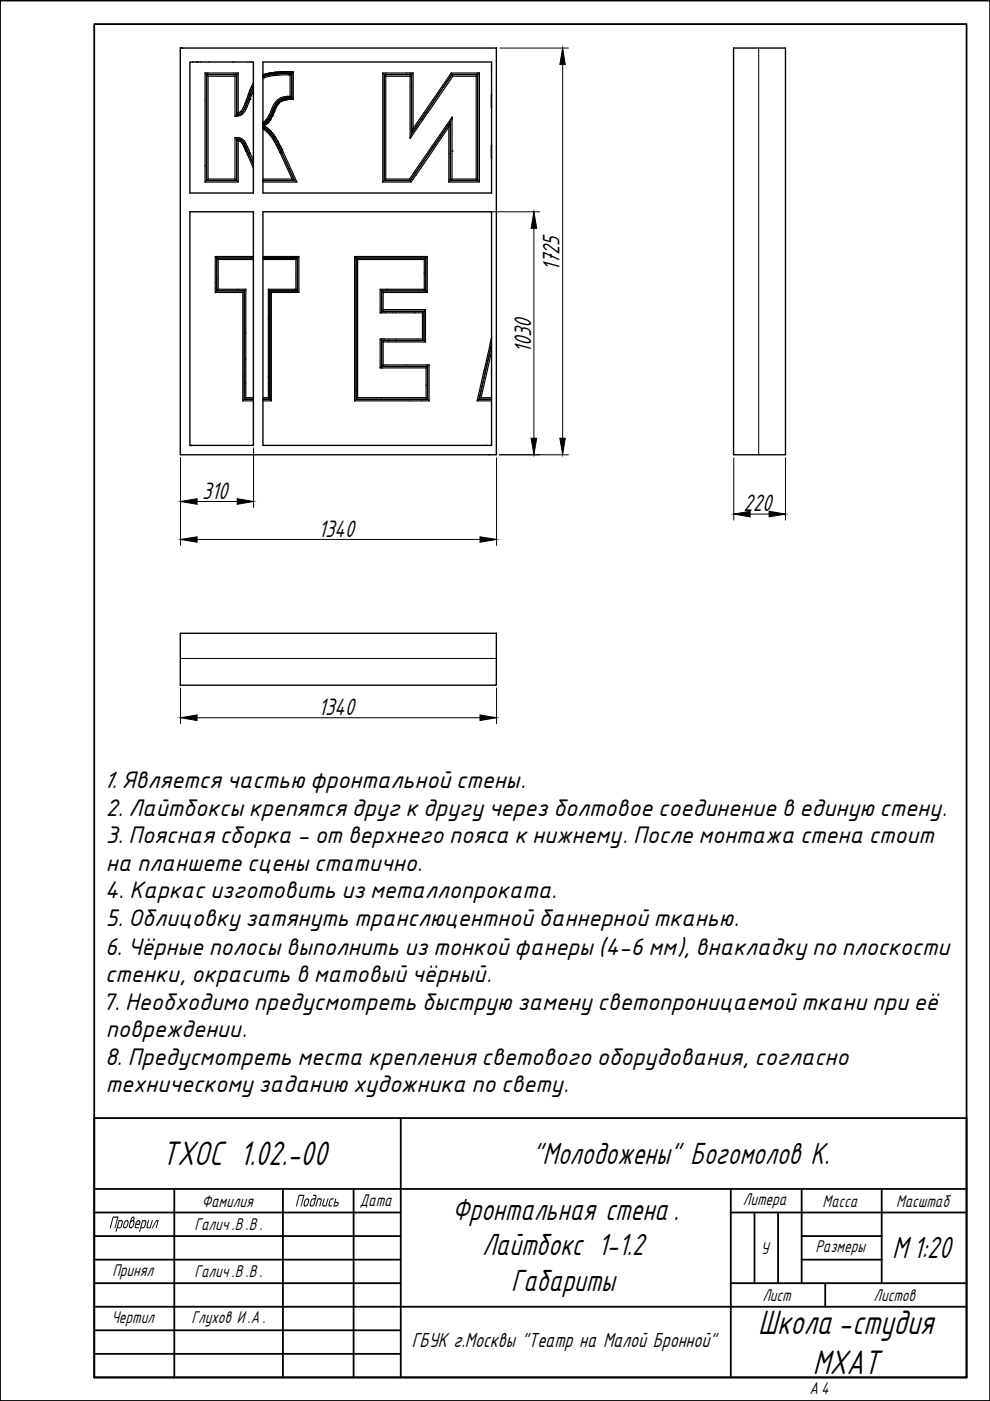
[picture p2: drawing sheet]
<svg xmlns="http://www.w3.org/2000/svg" width="210mm" height="297mm" viewBox="0 0 210 297" stroke-linecap="round" stroke-linejoin="round" font-family="sans-serif">
<!-- layer: 0 -->
<g fill="none" stroke="#000" stroke-width=".25">
<path d="M43.5 15.5l.3 .3M43.5 15.5h.4M43.5 15.5v23.1M43.8 15.8l.3 .4M43.9 15.5h.1M43.9 15.5h6.6M50.2 15.8l-.4 .4M50.5 15.5l-.3 .3M50.5 15.5v8.4l.5-.2 .4-.5 1.2-3.1M53.4 18.3l-.8 1.8M53.4 18.3l.2 .1v.1M53.7 18.4l-.1 .1"/>
<path d="M53.7 17.5l-.3 .8M53.7 19l-.4 1.3M53.7 18.2l-.8 2M53.7 18.3l-1.4 3.7-.7 1.5a1.76 1.76 0 0 1-1.4 .8v-8.5h-6.4v22.5h6.4v-8.8M55.8 15.9h.1M55.8 16.2h.1M55.8 16.2v.1M56.3 16h.1M57.3 15.8h-.1M57.3 15.8l-1.5 .4M58 15.4h.1M58.2 15.4h.1"/>
<path d="M58.3 15.6h.1M58.3 15.6l-1.5 .3-1 .3M58.4 16h.1M61 15.2l-3.3 .2-1.9 .5M61 15.2h.1M61.1 15.2h.4M61.5 15.2h.1M61.5 15.2h.4M61.5 15.9l-3.6 .1-2.1 .6M61.5 15.9l.3-.3v5.1l-.2-.3M61.5 15.9v4.5M61.8 15.6h-2l-2.5 .2"/>
<path d="M61.9 15.5l-3.6 .1M61.9 15.5v5.3l.3 .3M61.9 15.2h.3M61.9 15.2h.1M62.2 15.2v5.9M62.2 15.2l-.3 .3M81.2 15.5h6.4M81.2 15.5v23.1M81.2 15.5l.3 .3h5.7l-.2 .4M81.4 15.8h5.9v12.4l8.5-12.4h5.5v22.5h-5.8v-12.4l-8.5 12.4h-5.6zM81.8 16.2v21.8h5M81.8 16.2l-.3-.4v22.5"/>
<path d="M81.8 16.2h5.2M86.9 15.5h.1M87 16.2v13.2l9-13.2M87.2 15.8v12.6l-.2 1M87.6 15.5v11.7M87.6 15.5l-.3 .3M95.7 15.5h5.9M95.7 15.5l.1 .3M95.7 15.5l-8.1 11.7M95.8 15.8h5.5l-.3 .4M95.8 15.8l.2 .4M95.8 15.8l-8.6 12.6"/>
<path d="M96 16.2h5M101 16.2h.1M101 16.2v21.8M101.1 15.5h.1M101.3 15.8v22.5l-.3-.3M101.6 15.5v23.1h-6.4M101.6 15.5l-.3 .3M43.8 38.3l-.3 .3M44.1 38l-.3 .3M49.8 29.2l.4 .3M49.8 38l.4 .3M49.8 24.7v-8.5h-5.7v21.8h5.7v-8.8h.4"/>
<path d="M50.2 29.5l.8 .1 .5 .4 1.2 2.4M50.2 29.2h.1M50.2 24.4h.1M50.2 24.3v.1M50.2 29.2l.7 .1 .9 .6 1.2 2.6M50.2 24.3h.1M50.2 24.2h.1M50.2 29.5l.3 .4M50.2 38.3l.3 .3M50.2 24.2l-.4 .5M50.5 23.9l-.3 .4v-8.5h-6.4v22.5h6.4v-8.8l.9 .2 .5 .5 2.1 4.6M50.5 29.9v8.7h-7"/>
<path d="M50.5 29.9l.4 .1 .4 .3 .6 1.1M51.7 31h.1M51.8 31.2h.1M51.9 31.4h.1M51.9 31.4v.2M51.9 31.6h.1M51.9 31.6l.3 .4M52.2 32h.1M52.2 32l.3 .8M52.5 32.8h.1M52.5 32.8l1.2 2.8M52.6 32.4l1.1 2.5"/>
<path d="M52.6 20.1l.3 .1M52.7 32.7l-.2 .1M52.9 20.2l-.8 2.2-.7 1.3a1.33 1.33 0 0 1-1.2 .5M53 20.2l.3 .1M53 20.1h.1M53 21h.1M53 32.5l.7 1.5M53 32.5l-.3 .1M53.3 20.3l-1.3 3.2a2.3 2.3 0 0 1-2.2 1.2M55.8 27.3l.9 .7M55.8 26.3h.1M55.8 26.4h.1"/>
<path d="M55.8 27.3h.1M55.8 26h.1M55.8 26v.1M55.8 27l1 .6 1.1 1.2 1.8 3.4M55.8 27h.1M55.8 27l1.5 1.2 1.1 1.5 4 8.6h-6.6M55.8 26.3v.1M55.9 26.3h.1M56.3 26.4h.1M56.3 26.4l-.4 .3 .5 .3M56.4 26.3h.1M56.4 27h.1"/>
<path d="M56.5 27l1.4 1.3 1.5 2.6M56.6 26.1h.1M56.6 28h.1M56.7 26.1h.1M56.7 28l.9 1 .5 .9M56.8 26h.1M56.9 25.9h.1M57 25.7l-.7 .7M57 25.7h.1M57.1 25.6h.1M57.1 25l-.5 .7-.7 .6M57.1 25h.1"/>
<path d="M57.1 25.5v.1M57.2 25.5h.1M57.2 24.8l-.1 .2M57.2 24.8h.1M57.3 25.3h.1M57.4 24.4l-.8 1.3-.8 .6M57.4 24.4h.1M57.6 24.8h.1M57.7 24.6h.1M57.7 23.8l-.3 .6M57.7 23.8h.1M57.7 24.6l-.7 1.1"/>
<path d="M57.8 24.4h.1M57.8 23.6l-.1 .2M57.8 23.6h.1M57.9 24.2h.1M57.9 24.2l-.2 .4M58 23.9l-.1 .3M58 23.9h.1M58 23.8h.1M58 23.8v.1M58.1 23.7l-.1 .1M58.1 23.7h.1M58.1 29.9h.1"/>
<path d="M58.1 23.5v.2M58.1 23.5h.1M58.2 29.9l.2 .4M58.2 23.4h.1M58.2 23.3v.1M58.3 23.1h.1M58.3 23.1l-.2 .4M58.4 30.3h.1M58.4 30.3l.2 .4M58.4 22.8h.1M58.4 22.8l-.1 .3M58.6 30.8l3.3 7.2h-6.1"/>
<path d="M58.6 30.7v.1M58.6 22.5h.1M58.7 22.3l-.3 .5M58.7 22.3h.1M58.8 22.2h.1M58.8 22.1h.1M58.8 22.1l-.1 .2M58.9 22.1h.1M59 21.9h.1M59 31.6h.1M59.2 21.7h.1M59.4 21.6h.1"/>
<path d="M59.4 32.4h.1M59.4 31l3.5 7.6h-7.1M59.4 30.9v.1M59.5 21.5h.1M59.6 21.4v.1M59.6 21.5l-.8 .6M59.6 20.7h.1M59.6 21.4h.1M59.6 21.2h.1M59.6 20.7l-.8 .5-.4 .5-.7 1.1-.8 2-1.1 1.2M59.6 32.1l.1 .1M59.6 32.2l-.2 .2"/>
<path d="M59.6 32.1h.1M59.7 32.2h.1M59.7 32.2l2.7 6.1h-6.6M59.7 21.1h.1M59.7 21.4h.1M59.7 32.1h.1M59.7 21.4h-.1M59.7 32.1l.1 .1M59.8 21h.1M59.8 31.7h.1M59.8 21.1h.1M59.8 21l-.6 .3-.5 .5-.9 1.8"/>
<path d="M59.8 21.1l-.1 .1M59.8 21.4h.1M59.9 21.3h.1M60 32.1l-.3 .1M60 21.3h.1M60.2 21.2h.1M60.3 21.2h.1M60.4 20.9l-.5 .1M60.4 20.9h.1M60.5 20.9h.1M60.5 20.8l-1 .3-1 .8-1.3 2.9M60.5 20.8h.1"/>
<path d="M60.6 21.2h.1M60.6 20.8h.1M60.6 20.8l-.1 .1M60.7 20.8h.1M60.7 21.1h.1M60.8 20.8h.1M60.9 21.1h.1M61.3 21.1h.1M61.5 20.4l-1 .1-.9 .2M61.5 20.4l.1 .3-1.1 .1M61.6 20.8h-.7M61.6 20.7h.2"/>
<path d="M61.9 20.8h-.3v.3M61.9 38l.5 .3M62.2 21.1h-1.5l-1 .3M62.4 38.3l.5 .3M81.4 38.3l-.2 .3M81.8 38l-.3 .3h5.5M87 38.3l.2 .3M87.6 27.2l-.3 1M95.2 26.9v11.7M95.2 32.6h.1M95.2 26.9l-8 11.7h-6M95.5 25.9l-.3 1"/>
<path d="M95.5 38.3l-.3 .3M95.5 25.8l-8.5 12.5-.2-.3M95.8 32h.1M95.8 38l-.3 .3h5.8M95.8 24.8l-.3 1v12.5M95.8 38h5.2M95.8 24.8v13.2M95.8 24.8l-9 13.2M101.3 38.3l.3 .3M45.6 54.4l.7 .6M45.9 54.7h7.8h-7.7v7h5.8v23h1.9h-1.9v-23h-5.9zM46.3 55v6.3h5.8"/>
<path d="M46.3 55h7.4M53.7 54.4h-8.1v7.6M55.8 54.4h7.6v7.6h-5.9v23h-1.7M55.8 54.7h7.3v7h-5.9v23h-1.4h1.4v-23h5.8v-7zM55.8 55h6.9M62.7 55v6.3M63 54.7l-.3 .3M63.4 54.4l-.3 .3M75.2 54.4l.3 .3v30M75.2 54.4v30.6M75.2 54.4h15.4v7.6M75.5 54.7v30l.3-.4"/>
<path d="M75.8 55v29.3M75.8 55h14.2M75.8 55l-.3-.3h14.8v7l-.3-.4M90 55v6.3M90.3 54.7l-.3 .3M90.3 54.7v7l.3 .3M90.6 54.4l-.3 .3h-14.8M45.6 62h5.9M46.3 61.3l-.7 .7M51.5 62v23M52.1 61.3v23M52.1 61.3l-.6 .7"/>
<path d="M56.9 61.3h5.8M56.9 61.3v23M56.9 61.3l.3 .4M57.2 61.7l.3 .3M62.5 61.3h.1M62.7 61.3l.3 .4M63.1 61.7l.3 .3M80.6 71.9l.3 .3v5.5M80.6 61.3l.3 .4v4.3M80.6 78h9.7M80.6 66.3h9M80.9 78h.1"/>
<path d="M80.9 61.7h9.4M80.9 72.2v5.5l.3-.3M80.9 66.3h.1M80.9 61.7v4.3M81.2 62h9.4M81.2 65.6l-.3 .4h9l.3-.4M81.2 62v3.6M81.2 65.6h9M81.3 71.9h.1M89.6 71.9h-9v6.1M89.6 71.9l.3 .3h-9M89.6 66.3l.3-.3v6.2"/>
<path d="M89.6 66.3v5.6M89.9 66h-9l-.3 .3M89.9 66v6.2l.3 .3M89.9 72.2h-9l.3 .3M90 61.3h-9.4v5M90.2 72.5h-9v4.9h9.8M90.2 65.6v6.9M90.3 62h.1M90.3 61.7h-9.4l.3 .3M90.3 78l.3-.3v7M90.3 78v6.3M90.4 77.4h.1"/>
<path d="M90.6 77.7h-9.7l-.3 .3M90.7 77.7v7l.3 .3M91 77.4l-.3 .3h-9.8M91 77.4v7.6M104.2 74.5l-2.2 9.8M104.2 72.9l-2.6 11.8h2.6h-2.6l2.6-11.6M104.2 71.5l-3 13.5M51.5 85h2.2M52.1 84.3h1.6M52.1 84.3l-.6 .7M55.8 84.3h1.1M56.9 84.3l.3 .4"/>
<path d="M57.2 84.7l.3 .3M75.2 82.8h.1M75.2 85h15.8M75.8 84.3h5M80.8 84.3h.1M80.8 84.3h9.5M90.3 84.3l.3 .4h-15.1M90.7 84.7h-15.2l-.3 .3M101.2 85h3M101.6 84.7l-.4 .3M102 84.3h2.2M102 84.3l-.4 .4"/>
</g>
<path d="M40.3 13.2h13.4v27.7h-13.4zM41.7 13.2h.1M55.8 13.2h48.4v27.7h-48.4zM105.3 10.2h-67.1v86.2h67v-86.2M155.5 10.2h11v86.2h-11zM104.2 20.1v2.7M104.2 30.8v2.7M40.3 44.9h13.4v49.5h-13.4zM55.8 44.9h48.4v49.5h-48.4zM40.4 94.4h.1M38.2 134.3h67v11h-67z" fill="none" stroke="#000" stroke-width=".3"/>
<path d="M160.9 10.2v86.2M38.2 139.6h67" fill="none" stroke="#000" stroke-width=".21"/>
<g fill="none" stroke="#000" stroke-width=".38">
<path d="M0 .1h209.9v296.9h-209.9zM20 5.1h184.9v286.9h-184.9zM20 237.1h184.9v54.9h-184.9zM85 237.1v54.9M20 252.1h184.9M20 257.1h65M37 252.1v39.9M60 252.1v39.9M75 252.1v39.9M154.9 257.1h50M154.9 252.1v39.9M160 257.1v15"/>
<path d="M165 257.1v15M170 252.1v20M186.9 252.1v20M20 262.1h65M20 267.1h65M20 272.1h65M20 277.1h184.9M154.9 272.1h50M170 262.1h16.9M170 267.1h16.9M175 272.1v5M20 282.1h65"/>
<path d="M20 287h65"/>
</g>
<g fill="#000">
<path d="M31.4 258.8l.2-.1-.4 1.3 .2 .2h.4l.4-1.4 .2-.1-.5 1.7h-.7l-.1-.1zM33.1 258.7h.5l-.4 1.6-.2 .1 .4-1.5h-.3l-.7 1.5h-.2zM68.7 254.1h.1v.1l-.3 1.3 .5 .1 .4-1.4 .2-.1-.4 1.7h-.7l-.2-.2zM69.9 254.3l.3-.2h.6l-.1 .2h-.5l-.1 .2-.3 1 .5 .1v.2h-.5l-.2-.2z"/>
<path d="M30.1 258.7h.8l.1 .2v.3l-.3 1-.3 .2h-.5l-.2 .7-.2 .1zM30.3 258.9l-.3 1.3 .6-.2 .2-1z"/>
<path d="M71.1 254.2l.2-.1-.2 .7h.6l.1 .5-.4 .5h-.7zM71 255l-.1 .6h.5l.2-.5z"/>
</g>
<g fill="none" stroke="#000" stroke-width=".21">
<path d="M106 10.2h14.5M119.3 13.7v79.2M103.9 44.9h10.6M113.2 48.4v44.5M38.3 97v18.6M53.8 94.9v12.7M105.3 97.1v18.5M105.9 96.4h14.6M155.6 97.1v13.2M166.5 97.1v13.2M41.8 114.4h60M41.8 106.3h8.5"/>
<path d="M159 109h4.1M38.3 145.9v7.5M41.8 152.2h60M105.3 145.9v7.5"/>
</g>
<path d="M119.3 10.2l.5 3.5h-1.1zM113.2 44.9l.6 3.5h-1.2zM112.6 92.9h1.2l-.6 3.5zM118.7 92.9h1.1l-.5 3.5zM38.3 114.4l3.5-.6v1.2zM38.3 106.3l3.5-.6v1.2zM50.3 105.7l3.5 .6-3.5 .6zM101.8 113.8l3.5 .6-3.5 .6zM155.6 109l3.4-.6v1.2zM163.1 108.4l3.4 .6-3.4 .6zM38.3 152.2l3.5-.6v1.2zM101.8 151.6l3.5 .6-3.5 .6z" fill="#000" stroke="#000" stroke-width=".21"/>
<g font-size="8">
<text x="34.3" y="247.1">ТХОС 1.02.-00</text>
<text x="160.7" y="282.9">Школа-студия</text>
<text x="172.3" y="291.2">МХАТ</text>
</g>
<g font-size="7.2">
<text x="112.9" y="246.8">&quot;Молодожены&quot; Богомолов К.</text>
<text x="95.9" y="258.6">Фронтальная стена.</text>
<text x="102.2" y="266.1">Лайтбокс 1-1.2</text>
<text x="189.2" y="266.8">М1:20</text>
<text x="108.4" y="273.6">Габариты</text>
</g>
<g font-size="5.6">
<text x="118.7" y="57.4" transform="rotate(-90 118.7 57.4)">1725</text>
<text x="112.6" y="74.8" transform="rotate(-90 112.6 74.8)">1030</text>
<text x="42.9" y="105.7">310</text>
<text x="67.5" y="113.8">1340</text>
<text x="157.6" y="108.4">220</text>
<text x="67.5" y="151.6">1340</text>
</g>
<g font-size="4.9">
<text x="21.8" y="167.1">1. Является частью фронтальной стены.</text>
<text x="22.4" y="172.9">2. Лайтбоксы крепятся друг к другу через болтовое соединение в единую стену.</text>
<text x="22.4" y="178.8">3. Поясная сборка - от верхнего пояса к нижнему. После монтажа стена стоит</text>
<text x="22.4" y="184.6">на планшете сцены статично.</text>
<text x="22.2" y="190.4">4. Каркас изготовить из металлопроката.</text>
<text x="22.4" y="196.2">5. Облицовку затянуть транслюцентной баннерной тканью.</text>
<text x="22.3" y="202.4">6. Чёрные полосы выполнить из тонкой фанеры (4-6 мм), внакладку по плоскости</text>
<text x="22.3" y="208.3">стенки, окрасить в матовый чёрный.</text>
<text x="21.7" y="214.1">7. Необходимо предусмотреть быструю замену светопроницаемой ткани при её</text>
<text x="22.4" y="219.9">повреждении.</text>
<text x="22.3" y="225.7">8. Предусмотреть места крепления светового оборудования, согласно</text>
<text x="22.4" y="231.6">техническому заданию художника по свету.</text>
</g>
<text font-size="4.8" x="87.3" y="285.6">ГБУК г.Москвы &quot;Театр на Малой Бронной&quot;</text>
<g font-size="4">
<text x="42.8" y="255.8">Фамилия</text>
<text x="62.5" y="255.8">Подпись</text>
<text x="76.3" y="255.6">Дата</text>
<text x="157.5" y="255.4">Литера</text>
<text x="174.4" y="255.8">Масса</text>
<text x="190" y="255.8">Масштаб</text>
<text x="23" y="260.4">Проверил</text>
<text x="41.2" y="260.8">Галич.В .В .</text>
<text x="161.3" y="265.8">У</text>
<text x="172.9" y="265.5">Размеры</text>
<text x="23.8" y="270.5">Принял</text>
<text x="41.2" y="270.8">Галич.В .В .</text>
<text x="161.6" y="275.8">Лист</text>
<text x="185.2" y="275.8">Листов</text>
<text x="23.6" y="280.4">Чертил</text>
<text x="40.6" y="280.4">Глухов И.А.</text>
<text x="171.6" y="295.6">А 4</text>
</g>
</svg>
